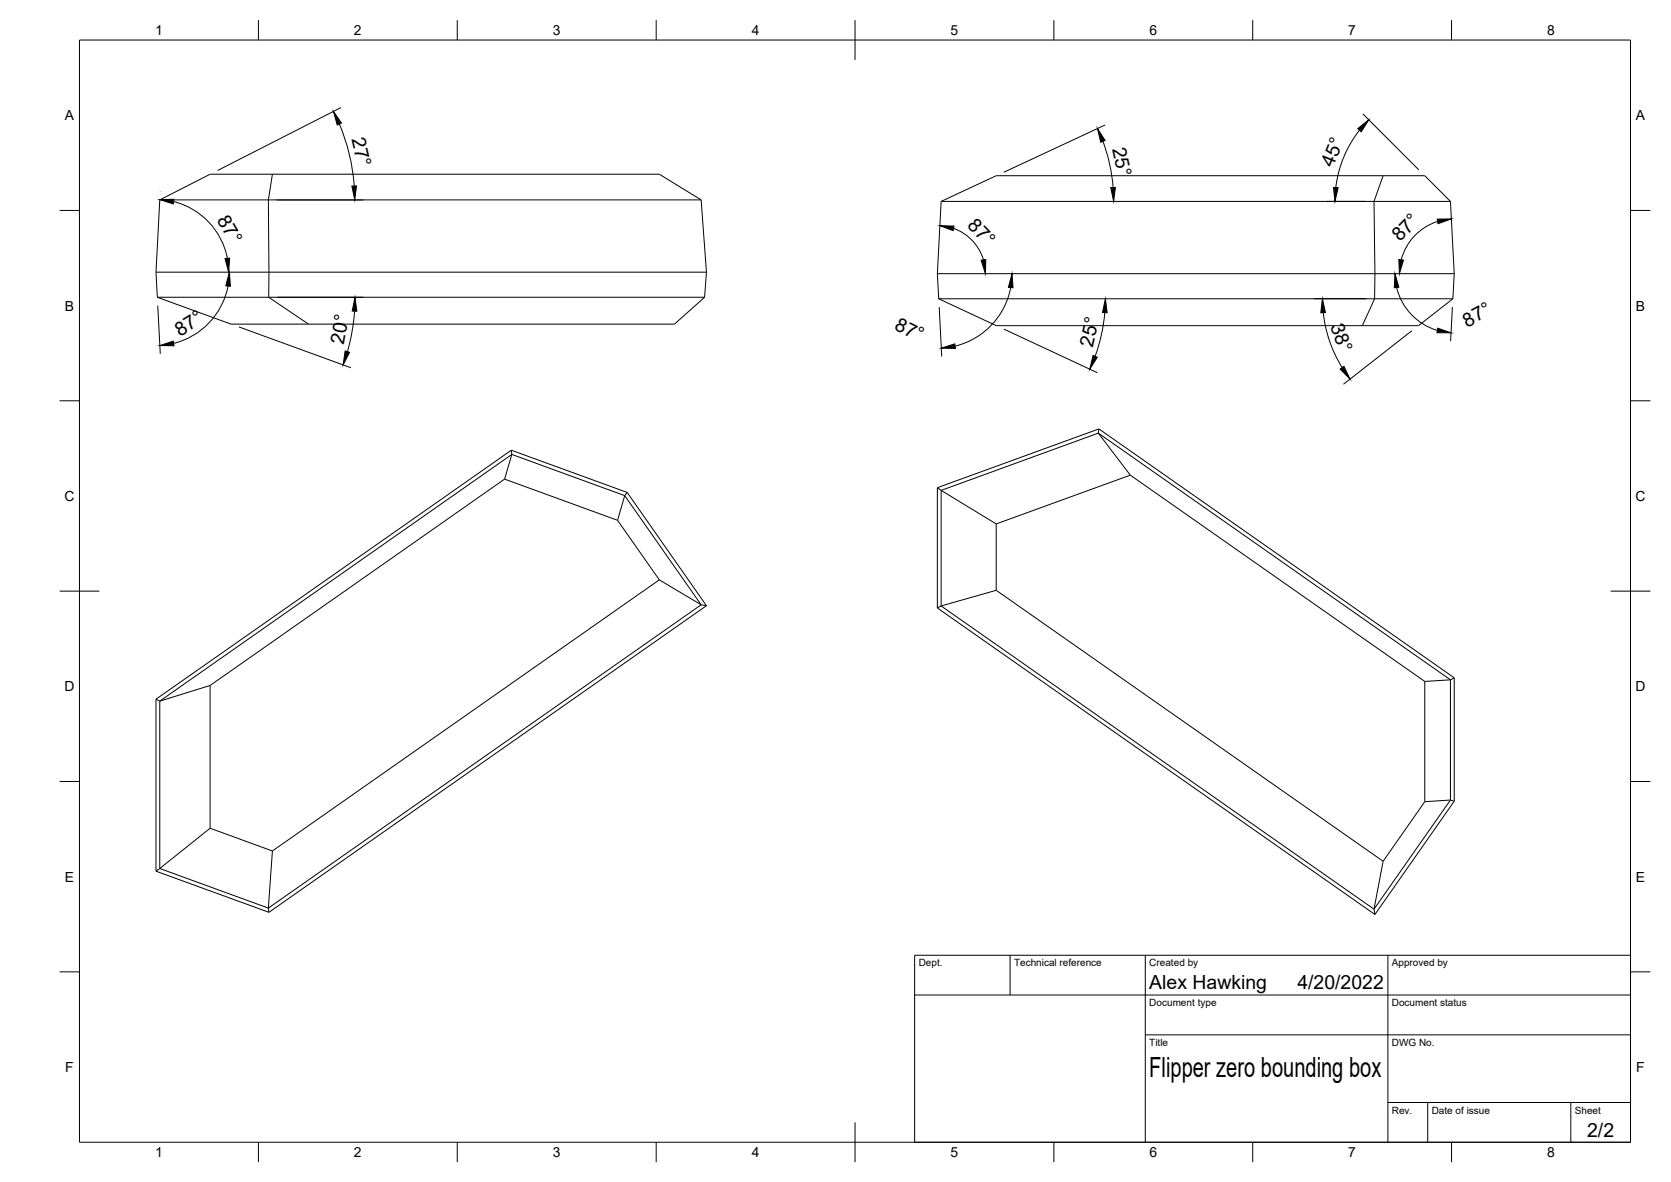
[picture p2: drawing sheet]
<svg xmlns="http://www.w3.org/2000/svg" width="420mm" height="297mm" viewBox="0 0 420 297" stroke-linecap="round" stroke-linejoin="round" font-family="sans-serif">
<!-- layer: Visible -->
<g fill="none" stroke="#000" stroke-width=".25">
<path d="M40.2 50.2h136.1M40.2 50.2l12.6-6.4h113l10.5 6.4M40.2 50.2l-1 18.2M68.5 43.8l-1 6.4 .1 24.5 10 6.8M176.3 50.2l1.3 18.2M236.6 50.6l13.9-6.4h107.7l6.5 6.4M236.6 50.6h128.1M236.6 50.6l-.9 18.2M347.8 44.2l-2.3 6.4 .1 24.5-3.1 6.7M364.7 50.6l1 18.2M39.2 68.4h138.4M39.2 68.4l.4 6.3"/>
<path d="M39.6 74.7h137.6M39.6 74.7l18.5 6.8h111.5l7.6-6.8M177.6 68.4l-.4 6.3M235.7 68.8h130M235.7 68.8l.3 6.3M236 75.1h129.3M236 75.1l14.5 6.7h106.2l8.6-6.7M365.7 68.8l-.4 6.3M128.6 113.1l-89.4 62.6M128.6 113.1l29.1 10.6M128.6 113.1l.1 1.1M128.7 114.2l-1.8 6.2"/>
<path d="M128.7 114.2l28.4 10.4M128.7 114.2l-88.5 62M276.2 108.8l88.5 62M276.2 108.8l8 10.6M276.2 108.8l-39.6 14.4M276.3 107.8l89.4 62.5M276.3 107.8l-40.6 14.8M276.3 107.8l-.1 1M284.2 119.4l74 51.8M284.2 119.4l-33.7 12.3M126.9 120.4l28.4 10.4M126.9 120.4l-74.1 51.9"/>
<path d="M155.3 130.8l10.5 14.9M157.1 124.6l-1.8 6.2M157.1 124.6l19.2 27.4M157.7 123.7l19.9 28.5M157.7 123.7l-.6 .9M235.7 122.6v30.2M235.7 122.6l.9 .6M236.6 123.2l13.9 8.5M236.6 123.2v29.1M250.5 131.7v16.6M165.8 145.7l10.5 6.3M165.8 145.7l-97.3 68.2"/>
<path d="M176.3 152l-108.8 76.2M176.3 152l1.3 .2M177.6 152.2l-110 77.1M235.7 152.8l110 77M236.6 152.3l108.9 76.2M236.6 152.3l-.9 .5M250.5 148.3l97.3 68.1M250.5 148.3l-13.9 4M39.2 175.7v43.2M39.2 175.7l1 .5M40.2 176.2v42.1M52.8 172.3l-12.6 3.9"/>
<path d="M52.8 172.3v35.8M358.2 171.2v30.3M364.7 170.8l-6.5 .4M364.7 170.8v30.2M365.7 170.3v31M365.7 170.3l-1 .5M39.2 218.9l28.4 10.4M40.2 218.3l27.3 9.9M40.2 218.3l-1 .6M52.8 208.1l-12.6 10.2M52.8 208.1l15.7 5.8M68.5 213.9l-1 14.3"/>
<path d="M347.8 216.4l-2.3 12.1M358.2 201.5l-10.4 14.9M364.7 201l-6.5 .5M364.7 201l-19.2 27.5M364.7 201l1 .3M365.7 201.3l-20 28.5M67.5 228.2l.1 1.1M345.5 228.5l.2 1.3"/>
</g>
<!-- layer: Border -->
<g fill="none" stroke="#000" stroke-width=".25">
<path d="M20 10.1h390v276.9h-390zM65 5.1v5M115 5.1v5M165 5.1v5M215 5.1v10M265 5.1v5M315 5.1v5M365 5.1v5M15 52.9h5M410 52.9h5M15 100.7h5M410 100.7h5"/>
<path d="M15 148.6h10M405 148.6h10M15 196.4h5M410 196.4h5M15 244.2h5M410 244.2h5M65 287v5M115 287v5M165 287v5M215 282.1v9.9M265 287v5M315 287v5"/>
<path d="M365 287v5"/>
</g>
<!-- layer: TitleBlock -->
<path d="M230 240.1h180v46.9h-180zM230 250h180M254 240.1v9.9M288 240.1v46.9M349 240.1v46.9M288 260.1h122M349 277.1h61M359 277.1v9.9M395 277.1v9.9" fill="none" stroke="#000" stroke-width=".25"/>
<!-- layer: Dimensions -->
<g fill="none" stroke="#000" stroke-width=".25">
<path d="M85.3 31.2a49 49 0 0 1 3.8 15.5M85.7 27l-31 15.8M277.3 35.5a43.4 43.4 0 0 1 2.6 11.6M277.9 31.4l-25.5 11.9M341.8 32.7a29 29 0 0 0-5.9 14.4M342.7 28.6l14 14.1M40.3 48.1h.1M43.7 50.7a18.3 18.3 0 0 1 13.5 14.2M69.6 50.3h21.7M239.8 57.4a12.1 12.1 0 0 1 7.5 7.9M333.6 50.6h9.8M361.5 55.6a13.8 13.8 0 0 0-9.2 9.7"/>
<path d="M39.7 76.8l.6 12.1M57.3 71.9a18.4 18.4 0 0 1-13.6 14.4M69.7 74.7h21.7M89.2 78.2l-.7 5.1-1.1 5.1M236.2 77.2l.6 12.4M254.1 72.3a18.7 18.7 0 0 1-13.9 14.7M277.8 78.5a41.9 41.9 0 0 1-2.4 11M330.4 75.1h13.1M332.7 78.5a32.8 32.8 0 0 0 4.8 13.9M351.2 72.2a14.9 14.9 0 0 0 10.2 10.8M365.2 77.2l-.5 8.5M60.1 82.2l28.1 10.2"/>
<path d="M252.4 82.7l23.5 11M355 83.1l-17.2 13.5"/>
</g>
<g fill="#000" stroke="#000" stroke-width=".25">
<path d="M83.8 28l2.1 2.9-1.1 .5zM275.9 32.3l2 3-1.1 .5zM341.4 32.3l2.8-2.2-1.9 3zM40.2 50.2l3.5-.1-.1 1.2zM88.5 46.8l1.1-.1-.4 3.6zM236.3 56.7l3.6 .1-.3 1.2zM279.3 47.1h1.2l-.5 3.5zM335.3 47.1l1.2 .1-.8 3.4zM361.4 55.1l3.5-.1-3.3 1.2zM57.7 68.4l.2 3.5-1.1-.1zM56.6 65l1.1-.1-.2 3.5zM89.3 74.7l.4 3.5h-1.1z"/>
<path d="M246.7 65.4l1.2-.2-.1 3.6zM254.5 68.8l.2 3.5-1.1-.1zM277.9 75.1l.5 3.5-1.2-.1zM332.5 75.1l.8 3.4-1.2 .1zM350.8 68.8l.9 3.4-1.1 .1zM351.7 65.2l1.2 .2-1 3.4zM40.2 86.8l3.4-1.1 .2 1.2zM86.8 88.2l1.1 .3-1.6 3.2zM236.7 87.5l3.4-1.1 .1 1.2zM274.8 89.3l1.1 .5-1.9 3zM337 92.7l.9-.6 1.5 3.2zM361.5 82.5l3.3 1.1h-3.5z"/>
</g>
<text font-size="7" x="289" y="270.6">Flipper zero bounding box</text>
<g font-size="4.9">
<text x="88.3" y="35" transform="rotate(76 88.3 35)">27°</text>
<text x="279.6" y="37.4" transform="rotate(77 279.6 37.4)">25°</text>
<text x="335.2" y="42.3" transform="rotate(-67 335.2 42.3)">45°</text>
<text x="54.4" y="55.3" transform="rotate(60 54.4 55.3)">87°</text>
<text x="243" y="56.8" transform="rotate(46 243 56.8)">87°</text>
<text x="352.1" y="60.9" transform="rotate(-47 352.1 60.9)">87°</text>
<text x="224.7" y="82.6" transform="rotate(27 224.7 82.6)">87°</text>
<text x="334.5" y="81.8" transform="rotate(71 334.5 81.8)">38°</text>
<text x="368.9" y="82.3" transform="rotate(-29 368.9 82.3)">87°</text>
<text x="45.3" y="84.7" transform="rotate(-32 45.3 84.7)">87°</text>
<text x="86.4" y="86.6" transform="rotate(-80 86.4 86.6)">20°</text>
<text x="274.7" y="87.3" transform="rotate(-77 274.7 87.3)">25°</text>
<text x="289" y="248.5">Alex Hawking</text>
<text x="326.2" y="248.5">4/20/2022</text>
<text x="399.1" y="285.7">2/2</text>
</g>
<g font-size="3.5">
<text x="39" y="8.8">1</text>
<text x="89" y="8.8">2</text>
<text x="139" y="8.8">3</text>
<text x="189" y="8.8">4</text>
<text x="239" y="8.8">5</text>
<text x="289" y="8.8">6</text>
<text x="339" y="8.8">7</text>
<text x="389" y="8.8">8</text>
<text x="16.3" y="30.2">A</text>
<text x="411.3" y="30.2">A</text>
<text x="16.3" y="78">B</text>
<text x="411.3" y="78">B</text>
<text x="16.2" y="125.9">C</text>
<text x="411.2" y="125.9">C</text>
<text x="16.2" y="173.7">D</text>
<text x="411.2" y="173.7">D</text>
<text x="16.3" y="221.6">E</text>
<text x="411.3" y="221.6">E</text>
<text x="16.4" y="269.4">F</text>
<text x="411.4" y="269.4">F</text>
<text x="39" y="290.8">1</text>
<text x="89" y="290.8">2</text>
<text x="139" y="290.8">3</text>
<text x="189" y="290.8">4</text>
<text x="239" y="290.8">5</text>
<text x="289" y="290.8">6</text>
<text x="339" y="290.8">7</text>
<text x="389" y="290.8">8</text>
</g>
<g font-size="2.5">
<text x="231" y="242.9">Dept.</text>
<text x="255" y="242.9">Technical reference</text>
<text x="289" y="242.9">Created by</text>
<text x="350" y="242.9">Approved by</text>
<text x="289" y="252.8">Document type</text>
<text x="350" y="252.8">Document status</text>
<text x="289" y="262.9">Title</text>
<text x="350" y="262.9">DWG No.</text>
<text x="350" y="279.9">Rev.</text>
<text x="360" y="279.9">Date of issue</text>
<text x="396" y="279.9">Sheet</text>
</g>
</svg>
